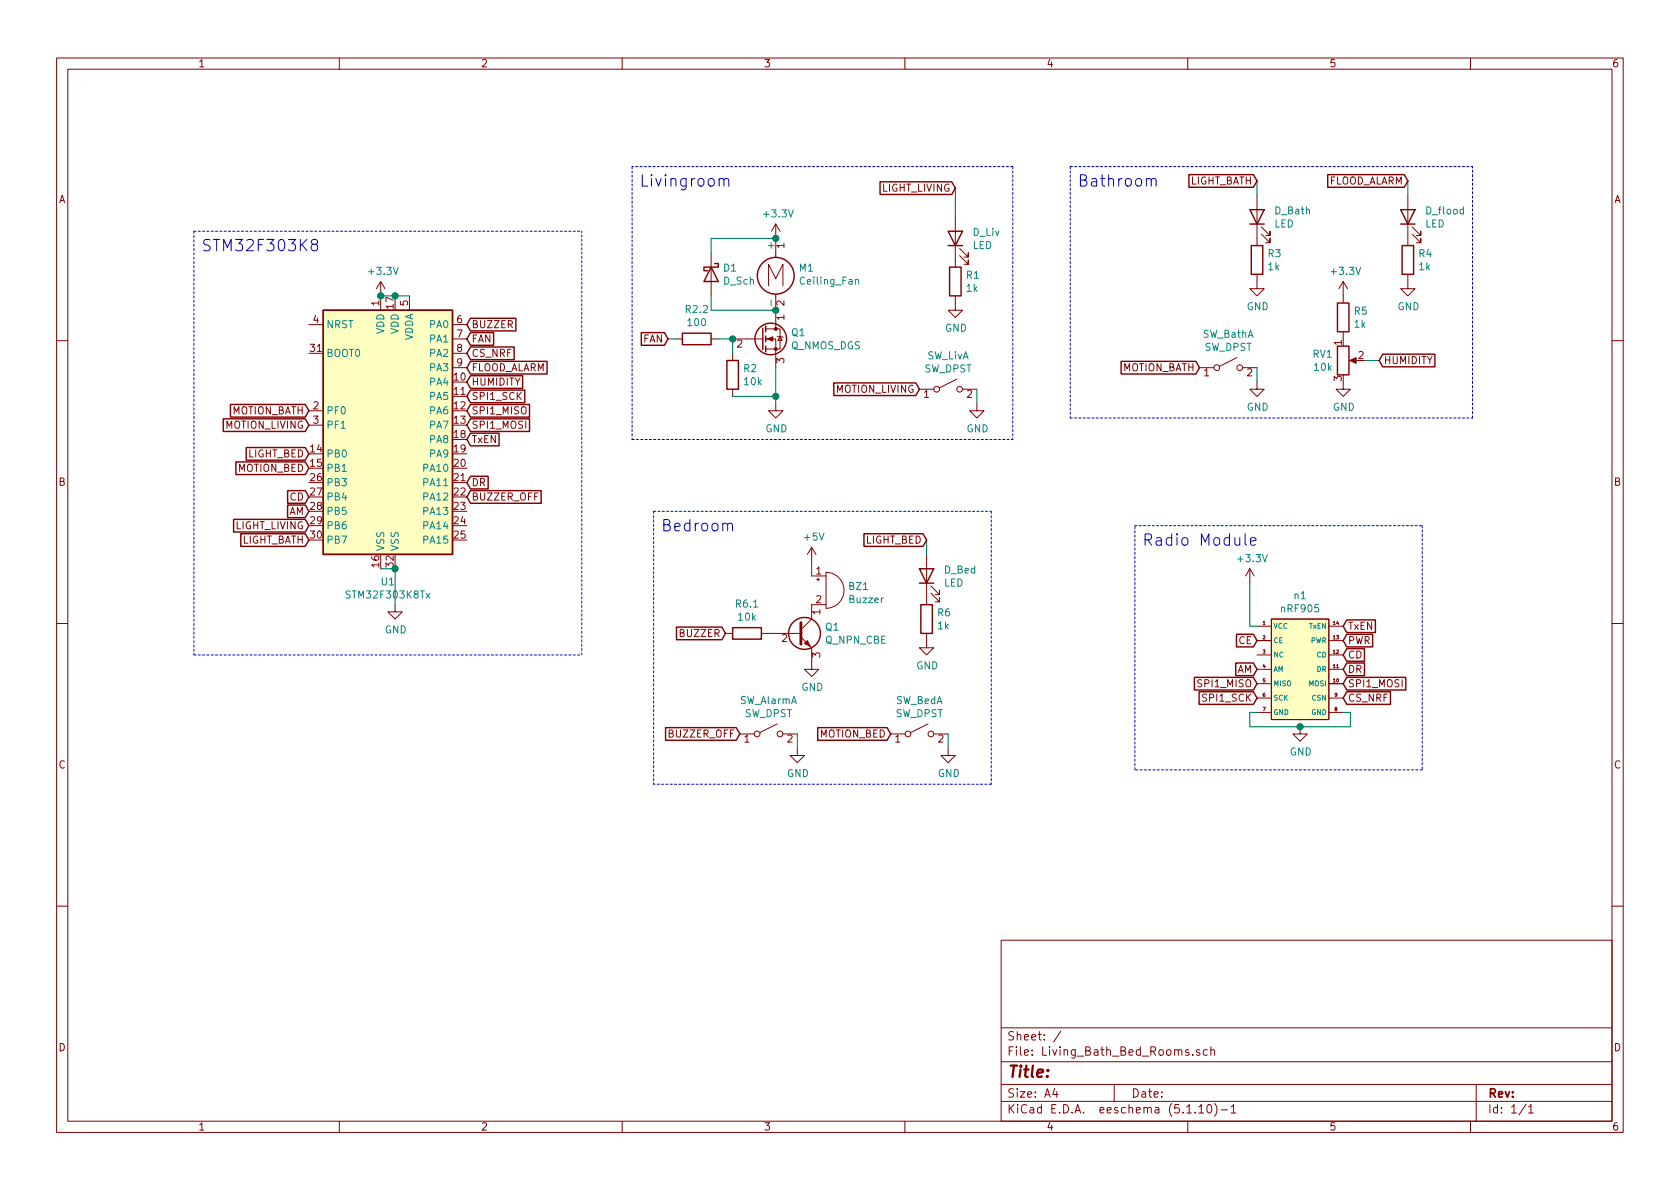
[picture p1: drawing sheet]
EESchema Schematic File Version 4
EELAYER 30 0
EELAYER END
$Descr A4 11693 8268
encoding utf-8
Sheet 1 1
Title ""
Date ""
Rev ""
Comp ""
Comment1 ""
Comment2 ""
Comment3 ""
Comment4 ""
$EndDescr
$Comp
L MCU_ST_STM32F3:STM32F303K8Tx U1
U 1 1
P 2750 2950
F 0 "U1" H 2700 1861 50  0000 C CNN
F 1 "STM32F303K8Tx" H 2700 1770 50  0000 C CNN
F 2 "Package_QFP:LQFP-32_7x7mm_P0.8mm" H 2250 2050 50  0001 R CNN
F 3 "http://www.st.com/st-web-ui/static/active/en/resource/technical/document/datasheet/DM00092070.pdf" H 2750 2950 50  0001 C CNN
	1    2750 2950
	1    0    0    -1  
$EndComp
$Comp
L Motor:Motor_DC M1
U 1 1
P 5400 1850
F 0 "M1" H 5558 1846 50  0000 L CNN
F 1 "Ceiling_Fan" H 5558 1755 50  0000 L CNN
F 2 "" H 5400 1760 50  0001 C CNN
F 3 "~" H 5400 1760 50  0001 C CNN
	1    5400 1850
	1    0    0    -1  
$EndComp
$Comp
L Device:D_Schottky D1
U 1 1
P 4950 1900
F 0 "D1" V 4904 1980 50  0000 L CNN
F 1 "D_Sch" V 4995 1980 50  0000 L CNN
F 2 "" H 4950 1900 50  0001 C CNN
F 3 "~" H 4950 1900 50  0001 C CNN
	1    4950 1900
	0    1    1    0   
$EndComp
$Comp
L Device:Q_NMOS_DGS Q1
U 1 1
P 5300 2350
F 0 "Q1" H 5504 2396 50  0000 L CNN
F 1 "Q_NMOS_DGS" H 5504 2305 50  0000 L CNN
F 2 "" H 5500 2450 50  0001 C CNN
F 3 "~" H 5300 2350 50  0001 C CNN
	1    5300 2350
	1    0    0    -1  
$EndComp
$Comp
L Device:R R1
U 1 1
P 6650 1950
F 0 "R1" H 6720 1996 50  0000 L CNN
F 1 "1k" H 6720 1905 50  0000 L CNN
F 2 "" V 6580 1950 50  0001 C CNN
F 3 "~" H 6650 1950 50  0001 C CNN
	1    6650 1950
	1    0    0    -1  
$EndComp
$Comp
L Device:LED D_Liv
U 1 1
P 6650 1650
F 0 "D_Liv" V 6689 1532 50  0000 R CNN
F 1 "LED" V 6598 1532 50  0000 R CNN
F 2 "" H 6650 1650 50  0001 C CNN
F 3 "~" H 6650 1650 50  0001 C CNN
	1    6650 1650
	0    -1   -1   0   
$EndComp
$Comp
L power:+3.3V #PWR?
U 1 1
P 5400 1650
F 0 "#PWR?" H 5400 1500 50  0001 C CNN
F 1 "+3.3V" H 5415 1823 50  0000 C CNN
F 2 "" H 5400 1650 50  0001 C CNN
F 3 "" H 5400 1650 50  0001 C CNN
	1    5400 1650
	1    0    0    -1  
$EndComp
$Comp
L power:GND #PWR?
U 1 1
P 6650 2100
F 0 "#PWR?" H 6650 1850 50  0001 C CNN
F 1 "GND" H 6655 1927 50  0000 C CNN
F 2 "" H 6650 2100 50  0001 C CNN
F 3 "" H 6650 2100 50  0001 C CNN
	1    6650 2100
	1    0    0    -1  
$EndComp
$Comp
L power:GND #PWR?
U 1 1
P 5400 2800
F 0 "#PWR?" H 5400 2550 50  0001 C CNN
F 1 "GND" H 5405 2627 50  0000 C CNN
F 2 "" H 5400 2800 50  0001 C CNN
F 3 "" H 5400 2800 50  0001 C CNN
	1    5400 2800
	1    0    0    -1  
$EndComp
Wire Wire Line
	4950 1650 4950 1750
Wire Wire Line
	4950 2050 4950 2150
$Comp
L Switch:SW_DPST_x2 SW_Liv
U 1 1
P 6600 2700
F 0 "SW_Liv" H 6600 2935 50  0000 C CNN
F 1 "SW_DPST" H 6600 2844 50  0000 C CNN
F 2 "" H 6600 2700 50  0001 C CNN
F 3 "~" H 6600 2700 50  0001 C CNN
	1    6600 2700
	1    0    0    -1  
$EndComp
$Comp
L power:GND #PWR?
U 1 1
P 6800 2800
F 0 "#PWR?" H 6800 2550 50  0001 C CNN
F 1 "GND" H 6805 2627 50  0000 C CNN
F 2 "" H 6800 2800 50  0001 C CNN
F 3 "" H 6800 2800 50  0001 C CNN
	1    6800 2800
	1    0    0    -1  
$EndComp
Wire Wire Line
	6800 2700 6800 2800
Wire Wire Line
	4950 1650 5400 1650
Connection ~ 5400 1650
Text GLabel 4650 2350 0    50   Input ~ 0
FAN
$Comp
L Device:R R2
U 1 1
P 5100 2600
F 0 "R2" H 5170 2646 50  0000 L CNN
F 1 "10k" H 5170 2555 50  0000 L CNN
F 2 "" V 5030 2600 50  0001 C CNN
F 3 "~" H 5100 2600 50  0001 C CNN
	1    5100 2600
	1    0    0    -1  
$EndComp
Wire Wire Line
	5100 2750 5400 2750
Text GLabel 3250 2350 2    50   Input ~ 0
FAN
Text GLabel 3250 2250 2    50   Input ~ 0
BUZZER
Text GLabel 3250 2450 2    50   Input ~ 0
CS_NRF
Text GLabel 3250 2550 2    50   Input ~ 0
FLOOD_ALARM
Text GLabel 3250 2650 2    50   Input ~ 0
HUMIDITY
Text GLabel 3250 2750 2    50   Input ~ 0
SPI1_SCK
Text GLabel 3250 2850 2    50   Input ~ 0
SPI1_MISO
Text GLabel 3250 2950 2    50   Input ~ 0
SPI1_MOSI
Text GLabel 3250 3050 2    50   Input ~ 0
TxEN
Text GLabel 3250 3350 2    50   Input ~ 0
DR
Text GLabel 3250 3450 2    50   Input ~ 0
BUZZER_OFF
Text GLabel 2150 2850 0    50   Input ~ 0
MOTION_BATH
Text GLabel 2150 2950 0    50   Input ~ 0
MOTION_LIVING
Text GLabel 2150 3150 0    50   Input ~ 0
LIGHT_BED
Text GLabel 2150 3250 0    50   Input ~ 0
MOTION_BED
Text GLabel 2150 3450 0    50   Input ~ 0
CD
Text GLabel 2150 3550 0    50   Input ~ 0
AM
Text GLabel 2150 3650 0    50   Input ~ 0
LIGHT_LIVING
Text GLabel 2150 3750 0    50   Input ~ 0
LIGHT_BATH
$Comp
L power:GND #PWR?
U 1 1
P 2750 4200
F 0 "#PWR?" H 2750 3950 50  0001 C CNN
F 1 "GND" H 2755 4027 50  0000 C CNN
F 2 "" H 2750 4200 50  0001 C CNN
F 3 "" H 2750 4200 50  0001 C CNN
	1    2750 4200
	1    0    0    -1  
$EndComp
Wire Wire Line
	2750 4200 2750 3950
Wire Wire Line
	2650 3950 2750 3950
Connection ~ 2750 3950
$Comp
L power:+3.3V #PWR?
U 1 1
P 2650 2050
F 0 "#PWR?" H 2650 1900 50  0001 C CNN
F 1 "+3.3V" H 2665 2223 50  0000 C CNN
F 2 "" H 2650 2050 50  0001 C CNN
F 3 "" H 2650 2050 50  0001 C CNN
	1    2650 2050
	1    0    0    -1  
$EndComp
Wire Wire Line
	2650 2050 2750 2050
Connection ~ 2650 2050
Wire Wire Line
	2750 2050 2850 2050
Connection ~ 2750 2050
Text GLabel 6650 1300 0    50   Input ~ 0
LIGHT_LIVING
Wire Wire Line
	6650 1500 6650 1300
$Comp
L Device:R R3
U 1 1
P 8750 1800
F 0 "R3" H 8820 1846 50  0000 L CNN
F 1 "1k" H 8820 1755 50  0000 L CNN
F 2 "" V 8680 1800 50  0001 C CNN
F 3 "~" H 8750 1800 50  0001 C CNN
	1    8750 1800
	1    0    0    -1  
$EndComp
$Comp
L Device:LED D_Bath
U 1 1
P 8750 1500
F 0 "D_Bath" V 8789 1382 50  0000 R CNN
F 1 "LED" V 8698 1382 50  0000 R CNN
F 2 "" H 8750 1500 50  0001 C CNN
F 3 "~" H 8750 1500 50  0001 C CNN
	1    8750 1500
	0    -1   -1   0   
$EndComp
$Comp
L power:GND #PWR?
U 1 1
P 8750 1950
F 0 "#PWR?" H 8750 1700 50  0001 C CNN
F 1 "GND" H 8755 1777 50  0000 C CNN
F 2 "" H 8750 1950 50  0001 C CNN
F 3 "" H 8750 1950 50  0001 C CNN
	1    8750 1950
	1    0    0    -1  
$EndComp
$Comp
L Device:R R6
U 1 1
P 6450 4300
F 0 "R6" H 6520 4346 50  0000 L CNN
F 1 "1k" H 6520 4255 50  0000 L CNN
F 2 "" V 6380 4300 50  0001 C CNN
F 3 "~" H 6450 4300 50  0001 C CNN
	1    6450 4300
	1    0    0    -1  
$EndComp
$Comp
L Device:LED D_Bed
U 1 1
P 6450 4000
F 0 "D_Bed" V 6489 3882 50  0000 R CNN
F 1 "LED" V 6398 3882 50  0000 R CNN
F 2 "" H 6450 4000 50  0001 C CNN
F 3 "~" H 6450 4000 50  0001 C CNN
	1    6450 4000
	0    -1   -1   0   
$EndComp
$Comp
L power:GND #PWR?
U 1 1
P 6450 4450
F 0 "#PWR?" H 6450 4200 50  0001 C CNN
F 1 "GND" H 6455 4277 50  0000 C CNN
F 2 "" H 6450 4450 50  0001 C CNN
F 3 "" H 6450 4450 50  0001 C CNN
	1    6450 4450
	1    0    0    -1  
$EndComp
Connection ~ 5400 2150
Wire Wire Line
	4950 2150 5400 2150
Wire Wire Line
	5100 2350 5100 2450
Wire Wire Line
	5400 2550 5400 2750
Wire Wire Line
	5400 2800 5400 2750
Connection ~ 5400 2750
$Comp
L Device:R R2.2
U 1 1
P 4850 2350
F 0 "R2.2" V 4643 2350 50  0000 C CNN
F 1 "100" V 4734 2350 50  0000 C CNN
F 2 "" V 4780 2350 50  0001 C CNN
F 3 "~" H 4850 2350 50  0001 C CNN
	1    4850 2350
	0    1    1    0   
$EndComp
Connection ~ 5100 2350
Wire Wire Line
	4700 2350 4650 2350
Wire Wire Line
	5000 2350 5100 2350
Text GLabel 6400 2700 0    50   Input ~ 0
MOTION_LIVING
Wire Notes Line
	7050 1150 4400 1150
Wire Notes Line
	4400 1150 4400 3050
Wire Notes Line
	4400 3050 7050 3050
Wire Notes Line
	7050 1150 7050 3050
Text Notes 4450 1300 0    79   ~ 0
Livingroom
Text GLabel 8750 1250 0    50   Input ~ 0
LIGHT_BATH
Wire Wire Line
	8750 1250 8750 1350
Text GLabel 6450 3750 0    50   Input ~ 0
LIGHT_BED
Wire Wire Line
	6450 3750 6450 3850
$Comp
L Device:R R4
U 1 1
P 9800 1800
F 0 "R4" H 9870 1846 50  0000 L CNN
F 1 "1k" H 9870 1755 50  0000 L CNN
F 2 "" V 9730 1800 50  0001 C CNN
F 3 "~" H 9800 1800 50  0001 C CNN
	1    9800 1800
	1    0    0    -1  
$EndComp
$Comp
L Device:LED D_flood
U 1 1
P 9800 1500
F 0 "D_flood" V 9839 1382 50  0000 R CNN
F 1 "LED" V 9748 1382 50  0000 R CNN
F 2 "" H 9800 1500 50  0001 C CNN
F 3 "~" H 9800 1500 50  0001 C CNN
	1    9800 1500
	0    -1   -1   0   
$EndComp
$Comp
L power:GND #PWR?
U 1 1
P 9800 1950
F 0 "#PWR?" H 9800 1700 50  0001 C CNN
F 1 "GND" H 9805 1777 50  0000 C CNN
F 2 "" H 9800 1950 50  0001 C CNN
F 3 "" H 9800 1950 50  0001 C CNN
	1    9800 1950
	1    0    0    -1  
$EndComp
Wire Wire Line
	9800 1250 9800 1350
Text GLabel 9800 1250 0    50   Input ~ 0
FLOOD_ALARM
$Comp
L Device:R_POT RV1
U 1 1
P 9350 2500
F 0 "RV1" H 9280 2546 50  0000 R CNN
F 1 "10k" H 9280 2455 50  0000 R CNN
F 2 "" H 9350 2500 50  0001 C CNN
F 3 "~" H 9350 2500 50  0001 C CNN
	1    9350 2500
	1    0    0    -1  
$EndComp
$Comp
L power:GND #PWR?
U 1 1
P 9350 2650
F 0 "#PWR?" H 9350 2400 50  0001 C CNN
F 1 "GND" H 9355 2477 50  0000 C CNN
F 2 "" H 9350 2650 50  0001 C CNN
F 3 "" H 9350 2650 50  0001 C CNN
	1    9350 2650
	1    0    0    -1  
$EndComp
$Comp
L power:+3.3V #PWR?
U 1 1
P 9350 2050
F 0 "#PWR?" H 9350 1900 50  0001 C CNN
F 1 "+3.3V" H 9365 2223 50  0000 C CNN
F 2 "" H 9350 2050 50  0001 C CNN
F 3 "" H 9350 2050 50  0001 C CNN
	1    9350 2050
	1    0    0    -1  
$EndComp
$Comp
L Device:R R5
U 1 1
P 9350 2200
F 0 "R5" H 9420 2246 50  0000 L CNN
F 1 "1k" H 9420 2155 50  0000 L CNN
F 2 "" V 9280 2200 50  0001 C CNN
F 3 "~" H 9350 2200 50  0001 C CNN
	1    9350 2200
	1    0    0    -1  
$EndComp
Text GLabel 9600 2500 2    50   Input ~ 0
HUMIDITY
Wire Wire Line
	9500 2500 9600 2500
$Comp
L Switch:SW_DPST_x2 SW_Bath
U 1 1
P 8550 2550
F 0 "SW_Bath" H 8550 2785 50  0000 C CNN
F 1 "SW_DPST" H 8550 2694 50  0000 C CNN
F 2 "" H 8550 2550 50  0001 C CNN
F 3 "~" H 8550 2550 50  0001 C CNN
	1    8550 2550
	1    0    0    -1  
$EndComp
$Comp
L power:GND #PWR?
U 1 1
P 8750 2650
F 0 "#PWR?" H 8750 2400 50  0001 C CNN
F 1 "GND" H 8755 2477 50  0000 C CNN
F 2 "" H 8750 2650 50  0001 C CNN
F 3 "" H 8750 2650 50  0001 C CNN
	1    8750 2650
	1    0    0    -1  
$EndComp
Wire Wire Line
	8750 2550 8750 2650
Text GLabel 8350 2550 0    50   Input ~ 0
MOTION_BATH
Wire Notes Line
	10250 2900 10250 1150
Wire Notes Line
	7450 1150 7450 2900
Text Notes 7500 1300 0    79   ~ 0
Bathroom
Wire Notes Line
	7450 1150 10250 1150
Wire Notes Line
	7450 2900 10250 2900
$Comp
L Switch:SW_DPST_x2 SW_Bed
U 1 1
P 6400 5100
F 0 "SW_Bed" H 6400 5335 50  0000 C CNN
F 1 "SW_DPST" H 6400 5244 50  0000 C CNN
F 2 "" H 6400 5100 50  0001 C CNN
F 3 "~" H 6400 5100 50  0001 C CNN
	1    6400 5100
	1    0    0    -1  
$EndComp
$Comp
L power:GND #PWR?
U 1 1
P 6600 5200
F 0 "#PWR?" H 6600 4950 50  0001 C CNN
F 1 "GND" H 6605 5027 50  0000 C CNN
F 2 "" H 6600 5200 50  0001 C CNN
F 3 "" H 6600 5200 50  0001 C CNN
	1    6600 5200
	1    0    0    -1  
$EndComp
Wire Wire Line
	6600 5100 6600 5200
Text GLabel 6200 5100 0    50   Input ~ 0
MOTION_BED
$Comp
L Switch:SW_DPST_x2 SW_Alarm
U 1 1
P 5350 5100
F 0 "SW_Alarm" H 5350 5335 50  0000 C CNN
F 1 "SW_DPST" H 5350 5244 50  0000 C CNN
F 2 "" H 5350 5100 50  0001 C CNN
F 3 "~" H 5350 5100 50  0001 C CNN
	1    5350 5100
	1    0    0    -1  
$EndComp
$Comp
L power:GND #PWR?
U 1 1
P 5550 5200
F 0 "#PWR?" H 5550 4950 50  0001 C CNN
F 1 "GND" H 5555 5027 50  0000 C CNN
F 2 "" H 5550 5200 50  0001 C CNN
F 3 "" H 5550 5200 50  0001 C CNN
	1    5550 5200
	1    0    0    -1  
$EndComp
Wire Wire Line
	5550 5100 5550 5200
Text GLabel 5150 5100 0    50   Input ~ 0
BUZZER_OFF
$Comp
L Device:Buzzer BZ1
U 1 1
P 5750 4100
F 0 "BZ1" H 5902 4129 50  0000 L CNN
F 1 "Buzzer" H 5902 4038 50  0000 L CNN
F 2 "" V 5725 4200 50  0001 C CNN
F 3 "~" V 5725 4200 50  0001 C CNN
	1    5750 4100
	1    0    0    -1  
$EndComp
$Comp
L power:GND #PWR?
U 1 1
P 5650 4600
F 0 "#PWR?" H 5650 4350 50  0001 C CNN
F 1 "GND" H 5655 4427 50  0000 C CNN
F 2 "" H 5650 4600 50  0001 C CNN
F 3 "" H 5650 4600 50  0001 C CNN
	1    5650 4600
	1    0    0    -1  
$EndComp
Text GLabel 5050 4400 0    50   Input ~ 0
BUZZER
Text Notes 4600 3700 0    79   ~ 0
Bedroom\n
Wire Notes Line
	4550 3550 6900 3550
Wire Notes Line
	6900 3550 6900 5450
Wire Notes Line
	6900 5450 4550 5450
Wire Notes Line
	4550 3550 4550 5450
$Comp
L Living_Bath_Bed_Rooms-rescue:nRF905-nrf_custom2 n1
U 1 1
P 9050 4300
F 0 "n1" H 9050 4465 50  0000 C CNN
F 1 "nRF905" H 9050 4374 50  0000 C CNN
F 2 "" H 9050 4400 50  0001 C CNN
F 3 "" H 9050 4400 50  0001 C CNN
	1    9050 4300
	1    0    0    -1  
$EndComp
$Comp
L power:GND #PWR?
U 1 1
P 9050 5050
F 0 "#PWR?" H 9050 4800 50  0001 C CNN
F 1 "GND" H 9055 4877 50  0000 C CNN
F 2 "" H 9050 5050 50  0001 C CNN
F 3 "" H 9050 5050 50  0001 C CNN
	1    9050 5050
	1    0    0    -1  
$EndComp
Wire Wire Line
	8750 4950 8700 4950
Wire Wire Line
	8700 4950 8700 5050
Wire Wire Line
	8700 5050 9050 5050
Wire Wire Line
	9350 4950 9400 4950
Wire Wire Line
	9400 4950 9400 5050
Wire Wire Line
	9400 5050 9050 5050
Connection ~ 9050 5050
$Comp
L power:+3.3V #PWR?
U 1 1
P 8700 4050
F 0 "#PWR?" H 8700 3900 50  0001 C CNN
F 1 "+3.3V" H 8715 4223 50  0000 C CNN
F 2 "" H 8700 4050 50  0001 C CNN
F 3 "" H 8700 4050 50  0001 C CNN
	1    8700 4050
	1    0    0    -1  
$EndComp
Wire Wire Line
	8700 4350 8750 4350
Text GLabel 8750 4850 0    50   Input ~ 0
SPI1_SCK
Text GLabel 8750 4750 0    50   Input ~ 0
SPI1_MISO
Text GLabel 9350 4750 2    50   Input ~ 0
SPI1_MOSI
Text GLabel 9350 4550 2    50   Input ~ 0
CD
Text GLabel 8750 4650 0    50   Input ~ 0
AM
Text GLabel 9350 4850 2    50   Input ~ 0
CS_NRF
Text GLabel 9350 4350 2    50   Input ~ 0
TxEN
Text GLabel 9350 4650 2    50   Input ~ 0
DR
Text Notes 7950 3800 0    79   ~ 0
Radio Module\n
Wire Notes Line
	7900 3650 9900 3650
Wire Notes Line
	9900 3650 9900 5350
Wire Notes Line
	9900 5350 7900 5350
Wire Notes Line
	7900 5350 7900 3650
Text Notes 1400 1750 0    79   ~ 0
STM32F303K8
Wire Notes Line
	1350 1600 1350 4550
Wire Notes Line
	1350 4550 4050 4550
Wire Notes Line
	4050 4550 4050 1600
Wire Notes Line
	1350 1600 4050 1600
$Comp
L Device:Q_NPN_CBE Q1
U 1 1
P 5550 4400
F 0 "Q1" H 5741 4446 50  0000 L CNN
F 1 "Q_NPN_CBE" H 5741 4355 50  0000 L CNN
F 2 "" H 5750 4500 50  0001 C CNN
F 3 "~" H 5550 4400 50  0001 C CNN
	1    5550 4400
	1    0    0    -1  
$EndComp
$Comp
L power:+5V #PWR?
U 1 1
P 5650 3900
F 0 "#PWR?" H 5650 3750 50  0001 C CNN
F 1 "+5V" H 5665 4073 50  0000 C CNN
F 2 "" H 5650 3900 50  0001 C CNN
F 3 "" H 5650 3900 50  0001 C CNN
	1    5650 3900
	1    0    0    -1  
$EndComp
Wire Wire Line
	5650 3900 5650 4000
$Comp
L Device:R R6.1
U 1 1
P 5200 4400
F 0 "R6.1" V 4993 4400 50  0000 C CNN
F 1 "10k" V 5084 4400 50  0000 C CNN
F 2 "" V 5130 4400 50  0001 C CNN
F 3 "~" H 5200 4400 50  0001 C CNN
	1    5200 4400
	0    1    1    0   
$EndComp
Wire Wire Line
	8700 4050 8700 4350
Text GLabel 8750 4450 0    50   Input ~ 0
CE
Text GLabel 9350 4450 2    50   Input ~ 0
PWR
$EndSCHEMATC
